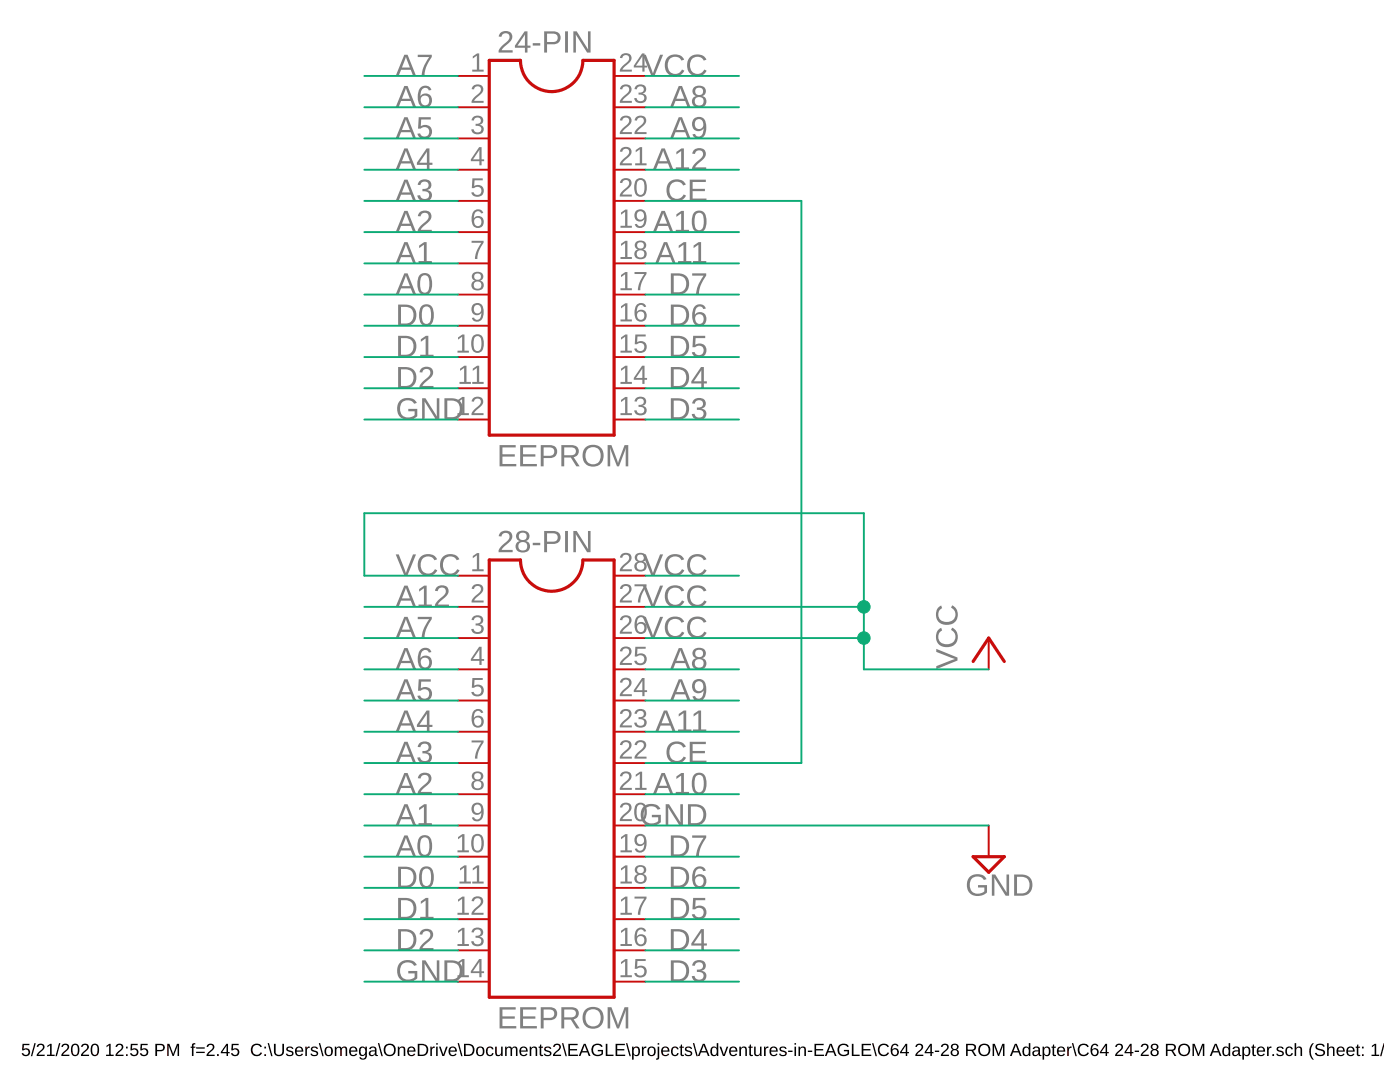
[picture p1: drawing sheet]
<?xml version="1.0" encoding="utf-8"?>
<!DOCTYPE eagle SYSTEM "eagle.dtd">
<eagle version="9.6.1">
<drawing>
<settings>
<setting alwaysvectorfont="no"/>
<setting verticaltext="up"/>
</settings>
<grid distance="0.1" unitdist="inch" unit="inch" style="lines" multiple="1" display="no" altdistance="0.01" altunitdist="inch" altunit="inch"/>
<schematic xreflabel="%F%N/%S.%C%R" xrefpart="/%S.%C%R">
<libraries>
<library name="ic-package">
<symbols>
<symbol name="DIL24">
<wire x1="-5.08" y1="16.51" x2="-5.08" y2="-13.97" width="0.254" layer="94"/>
<wire x1="-5.08" y1="-13.97" x2="5.08" y2="-13.97" width="0.254" layer="94"/>
<wire x1="5.08" y1="-13.97" x2="5.08" y2="16.51" width="0.254" layer="94"/>
<wire x1="5.08" y1="16.51" x2="2.54" y2="16.51" width="0.254" layer="94"/>
<wire x1="-5.08" y1="16.51" x2="-2.54" y2="16.51" width="0.254" layer="94"/>
<wire x1="-2.54" y1="16.51" x2="2.54" y2="16.51" width="0.254" layer="94" curve="180"/>
<text x="-4.445" y="17.145" size="1.778" layer="95">&gt;NAME</text>
<text x="-4.445" y="-16.51" size="1.778" layer="96">&gt;VALUE</text>
<pin name="1" x="-7.62" y="15.24" visible="pad" length="short" direction="pas"/>
<pin name="2" x="-7.62" y="12.7" visible="pad" length="short" direction="pas"/>
<pin name="3" x="-7.62" y="10.16" visible="pad" length="short" direction="pas"/>
<pin name="4" x="-7.62" y="7.62" visible="pad" length="short" direction="pas"/>
<pin name="5" x="-7.62" y="5.08" visible="pad" length="short" direction="pas"/>
<pin name="6" x="-7.62" y="2.54" visible="pad" length="short" direction="pas"/>
<pin name="7" x="-7.62" y="0" visible="pad" length="short" direction="pas"/>
<pin name="8" x="-7.62" y="-2.54" visible="pad" length="short" direction="pas"/>
<pin name="9" x="-7.62" y="-5.08" visible="pad" length="short" direction="pas"/>
<pin name="10" x="-7.62" y="-7.62" visible="pad" length="short" direction="pas"/>
<pin name="11" x="-7.62" y="-10.16" visible="pad" length="short" direction="pas"/>
<pin name="12" x="-7.62" y="-12.7" visible="pad" length="short" direction="pas"/>
<pin name="13" x="7.62" y="-12.7" visible="pad" length="short" direction="pas" rot="R180"/>
<pin name="14" x="7.62" y="-10.16" visible="pad" length="short" direction="pas" rot="R180"/>
<pin name="15" x="7.62" y="-7.62" visible="pad" length="short" direction="pas" rot="R180"/>
<pin name="16" x="7.62" y="-5.08" visible="pad" length="short" direction="pas" rot="R180"/>
<pin name="17" x="7.62" y="-2.54" visible="pad" length="short" direction="pas" rot="R180"/>
<pin name="18" x="7.62" y="0" visible="pad" length="short" direction="pas" rot="R180"/>
<pin name="19" x="7.62" y="2.54" visible="pad" length="short" direction="pas" rot="R180"/>
<pin name="20" x="7.62" y="5.08" visible="pad" length="short" direction="pas" rot="R180"/>
<pin name="21" x="7.62" y="7.62" visible="pad" length="short" direction="pas" rot="R180"/>
<pin name="22" x="7.62" y="10.16" visible="pad" length="short" direction="pas" rot="R180"/>
<pin name="23" x="7.62" y="12.7" visible="pad" length="short" direction="pas" rot="R180"/>
<pin name="24" x="7.62" y="15.24" visible="pad" length="short" direction="pas" rot="R180"/>
</symbol>
<symbol name="DIL28">
<wire x1="-5.08" y1="16.51" x2="-5.08" y2="-19.05" width="0.254" layer="94"/>
<wire x1="-5.08" y1="-19.05" x2="5.08" y2="-19.05" width="0.254" layer="94"/>
<wire x1="5.08" y1="-19.05" x2="5.08" y2="16.51" width="0.254" layer="94"/>
<wire x1="5.08" y1="16.51" x2="2.54" y2="16.51" width="0.254" layer="94"/>
<wire x1="-5.08" y1="16.51" x2="-2.54" y2="16.51" width="0.254" layer="94"/>
<wire x1="-2.54" y1="16.51" x2="2.54" y2="16.51" width="0.254" layer="94" curve="180"/>
<text x="-4.445" y="17.145" size="1.778" layer="95">&gt;NAME</text>
<text x="-4.445" y="-21.59" size="1.778" layer="96">&gt;VALUE</text>
<pin name="1" x="-7.62" y="15.24" visible="pad" length="short" direction="pas"/>
<pin name="2" x="-7.62" y="12.7" visible="pad" length="short" direction="pas"/>
<pin name="3" x="-7.62" y="10.16" visible="pad" length="short" direction="pas"/>
<pin name="4" x="-7.62" y="7.62" visible="pad" length="short" direction="pas"/>
<pin name="5" x="-7.62" y="5.08" visible="pad" length="short" direction="pas"/>
<pin name="6" x="-7.62" y="2.54" visible="pad" length="short" direction="pas"/>
<pin name="7" x="-7.62" y="0" visible="pad" length="short" direction="pas"/>
<pin name="8" x="-7.62" y="-2.54" visible="pad" length="short" direction="pas"/>
<pin name="9" x="-7.62" y="-5.08" visible="pad" length="short" direction="pas"/>
<pin name="10" x="-7.62" y="-7.62" visible="pad" length="short" direction="pas"/>
<pin name="11" x="-7.62" y="-10.16" visible="pad" length="short" direction="pas"/>
<pin name="12" x="-7.62" y="-12.7" visible="pad" length="short" direction="pas"/>
<pin name="13" x="-7.62" y="-15.24" visible="pad" length="short" direction="pas"/>
<pin name="14" x="-7.62" y="-17.78" visible="pad" length="short" direction="pas"/>
<pin name="15" x="7.62" y="-17.78" visible="pad" length="short" direction="pas" rot="R180"/>
<pin name="16" x="7.62" y="-15.24" visible="pad" length="short" direction="pas" rot="R180"/>
<pin name="17" x="7.62" y="-12.7" visible="pad" length="short" direction="pas" rot="R180"/>
<pin name="18" x="7.62" y="-10.16" visible="pad" length="short" direction="pas" rot="R180"/>
<pin name="19" x="7.62" y="-7.62" visible="pad" length="short" direction="pas" rot="R180"/>
<pin name="20" x="7.62" y="-5.08" visible="pad" length="short" direction="pas" rot="R180"/>
<pin name="21" x="7.62" y="-2.54" visible="pad" length="short" direction="pas" rot="R180"/>
<pin name="22" x="7.62" y="0" visible="pad" length="short" direction="pas" rot="R180"/>
<pin name="23" x="7.62" y="2.54" visible="pad" length="short" direction="pas" rot="R180"/>
<pin name="24" x="7.62" y="5.08" visible="pad" length="short" direction="pas" rot="R180"/>
<pin name="25" x="7.62" y="7.62" visible="pad" length="short" direction="pas" rot="R180"/>
<pin name="26" x="7.62" y="10.16" visible="pad" length="short" direction="pas" rot="R180"/>
<pin name="27" x="7.62" y="12.7" visible="pad" length="short" direction="pas" rot="R180"/>
<pin name="28" x="7.62" y="15.24" visible="pad" length="short" direction="pas" rot="R180"/>
</symbol>
</symbols>
<devicesets>
<deviceset name="DIL24" prefix="IC" uservalue="yes">
<gates>
<gate name="G$1" symbol="DIL24" x="0" y="0"/>
</gates>
<devices>
<device name="-3" package="DIL24-3">
<connects>
<connect gate="G$1" pin="1" pad="1"/>
<connect gate="G$1" pin="10" pad="10"/>
<connect gate="G$1" pin="11" pad="11"/>
<connect gate="G$1" pin="12" pad="12"/>
<connect gate="G$1" pin="13" pad="13"/>
<connect gate="G$1" pin="14" pad="14"/>
<connect gate="G$1" pin="15" pad="15"/>
<connect gate="G$1" pin="16" pad="16"/>
<connect gate="G$1" pin="17" pad="17"/>
<connect gate="G$1" pin="18" pad="18"/>
<connect gate="G$1" pin="19" pad="19"/>
<connect gate="G$1" pin="2" pad="2"/>
<connect gate="G$1" pin="20" pad="20"/>
<connect gate="G$1" pin="21" pad="21"/>
<connect gate="G$1" pin="22" pad="22"/>
<connect gate="G$1" pin="23" pad="23"/>
<connect gate="G$1" pin="24" pad="24"/>
<connect gate="G$1" pin="3" pad="3"/>
<connect gate="G$1" pin="4" pad="4"/>
<connect gate="G$1" pin="5" pad="5"/>
<connect gate="G$1" pin="6" pad="6"/>
<connect gate="G$1" pin="7" pad="7"/>
<connect gate="G$1" pin="8" pad="8"/>
<connect gate="G$1" pin="9" pad="9"/>
</connects>
<package3dinstances>
<package3dinstance package3d_urn="urn:adsk.eagle:package:3299/3"/>
</package3dinstances>
<technologies>
<technology name="">
<attribute name="POPULARITY" value="0" constant="no"/>
</technology>
</technologies>
</device>
<device name="-4" package="DIL24-4">
<connects>
<connect gate="G$1" pin="1" pad="1"/>
<connect gate="G$1" pin="10" pad="10"/>
<connect gate="G$1" pin="11" pad="11"/>
<connect gate="G$1" pin="12" pad="12"/>
<connect gate="G$1" pin="13" pad="13"/>
<connect gate="G$1" pin="14" pad="14"/>
<connect gate="G$1" pin="15" pad="15"/>
<connect gate="G$1" pin="16" pad="16"/>
<connect gate="G$1" pin="17" pad="17"/>
<connect gate="G$1" pin="18" pad="18"/>
<connect gate="G$1" pin="19" pad="19"/>
<connect gate="G$1" pin="2" pad="2"/>
<connect gate="G$1" pin="20" pad="20"/>
<connect gate="G$1" pin="21" pad="21"/>
<connect gate="G$1" pin="22" pad="22"/>
<connect gate="G$1" pin="23" pad="23"/>
<connect gate="G$1" pin="24" pad="24"/>
<connect gate="G$1" pin="3" pad="3"/>
<connect gate="G$1" pin="4" pad="4"/>
<connect gate="G$1" pin="5" pad="5"/>
<connect gate="G$1" pin="6" pad="6"/>
<connect gate="G$1" pin="7" pad="7"/>
<connect gate="G$1" pin="8" pad="8"/>
<connect gate="G$1" pin="9" pad="9"/>
</connects>
<package3dinstances>
<package3dinstance package3d_urn="urn:adsk.eagle:package:14447/2"/>
</package3dinstances>
<technologies>
<technology name="">
<attribute name="POPULARITY" value="0" constant="no"/>
</technology>
</technologies>
</device>
<device name="-6" package="DIL24-6">
<connects>
<connect gate="G$1" pin="1" pad="1"/>
<connect gate="G$1" pin="10" pad="10"/>
<connect gate="G$1" pin="11" pad="11"/>
<connect gate="G$1" pin="12" pad="12"/>
<connect gate="G$1" pin="13" pad="13"/>
<connect gate="G$1" pin="14" pad="14"/>
<connect gate="G$1" pin="15" pad="15"/>
<connect gate="G$1" pin="16" pad="16"/>
<connect gate="G$1" pin="17" pad="17"/>
<connect gate="G$1" pin="18" pad="18"/>
<connect gate="G$1" pin="19" pad="19"/>
<connect gate="G$1" pin="2" pad="2"/>
<connect gate="G$1" pin="20" pad="20"/>
<connect gate="G$1" pin="21" pad="21"/>
<connect gate="G$1" pin="22" pad="22"/>
<connect gate="G$1" pin="23" pad="23"/>
<connect gate="G$1" pin="24" pad="24"/>
<connect gate="G$1" pin="3" pad="3"/>
<connect gate="G$1" pin="4" pad="4"/>
<connect gate="G$1" pin="5" pad="5"/>
<connect gate="G$1" pin="6" pad="6"/>
<connect gate="G$1" pin="7" pad="7"/>
<connect gate="G$1" pin="8" pad="8"/>
<connect gate="G$1" pin="9" pad="9"/>
</connects>
<package3dinstances>
<package3dinstance package3d_urn="urn:adsk.eagle:package:1009/2"/>
</package3dinstances>
<technologies>
<technology name="">
<attribute name="POPULARITY" value="0" constant="no"/>
</technology>
</technologies>
</device>
<device name="-9" package="DIL24-9">
<connects>
<connect gate="G$1" pin="1" pad="1"/>
<connect gate="G$1" pin="10" pad="10"/>
<connect gate="G$1" pin="11" pad="11"/>
<connect gate="G$1" pin="12" pad="12"/>
<connect gate="G$1" pin="13" pad="13"/>
<connect gate="G$1" pin="14" pad="14"/>
<connect gate="G$1" pin="15" pad="15"/>
<connect gate="G$1" pin="16" pad="16"/>
<connect gate="G$1" pin="17" pad="17"/>
<connect gate="G$1" pin="18" pad="18"/>
<connect gate="G$1" pin="19" pad="19"/>
<connect gate="G$1" pin="2" pad="2"/>
<connect gate="G$1" pin="20" pad="20"/>
<connect gate="G$1" pin="21" pad="21"/>
<connect gate="G$1" pin="22" pad="22"/>
<connect gate="G$1" pin="23" pad="23"/>
<connect gate="G$1" pin="24" pad="24"/>
<connect gate="G$1" pin="3" pad="3"/>
<connect gate="G$1" pin="4" pad="4"/>
<connect gate="G$1" pin="5" pad="5"/>
<connect gate="G$1" pin="6" pad="6"/>
<connect gate="G$1" pin="7" pad="7"/>
<connect gate="G$1" pin="8" pad="8"/>
<connect gate="G$1" pin="9" pad="9"/>
</connects>
<package3dinstances>
<package3dinstance package3d_urn="urn:adsk.eagle:package:14450/2"/>
</package3dinstances>
<technologies>
<technology name="">
<attribute name="POPULARITY" value="0" constant="no"/>
</technology>
</technologies>
</device>
</devices>
</deviceset>
<deviceset name="DIL28" prefix="IC" uservalue="yes">
<gates>
<gate name="G$1" symbol="DIL28" x="0" y="0"/>
</gates>
<devices>
<device name="" package="DIL28-6">
<connects>
<connect gate="G$1" pin="1" pad="1"/>
<connect gate="G$1" pin="10" pad="10"/>
<connect gate="G$1" pin="11" pad="11"/>
<connect gate="G$1" pin="12" pad="12"/>
<connect gate="G$1" pin="13" pad="13"/>
<connect gate="G$1" pin="14" pad="14"/>
<connect gate="G$1" pin="15" pad="15"/>
<connect gate="G$1" pin="16" pad="16"/>
<connect gate="G$1" pin="17" pad="17"/>
<connect gate="G$1" pin="18" pad="18"/>
<connect gate="G$1" pin="19" pad="19"/>
<connect gate="G$1" pin="2" pad="2"/>
<connect gate="G$1" pin="20" pad="20"/>
<connect gate="G$1" pin="21" pad="21"/>
<connect gate="G$1" pin="22" pad="22"/>
<connect gate="G$1" pin="23" pad="23"/>
<connect gate="G$1" pin="24" pad="24"/>
<connect gate="G$1" pin="25" pad="25"/>
<connect gate="G$1" pin="26" pad="26"/>
<connect gate="G$1" pin="27" pad="27"/>
<connect gate="G$1" pin="28" pad="28"/>
<connect gate="G$1" pin="3" pad="3"/>
<connect gate="G$1" pin="4" pad="4"/>
<connect gate="G$1" pin="5" pad="5"/>
<connect gate="G$1" pin="6" pad="6"/>
<connect gate="G$1" pin="7" pad="7"/>
<connect gate="G$1" pin="8" pad="8"/>
<connect gate="G$1" pin="9" pad="9"/>
</connects>
<package3dinstances>
<package3dinstance package3d_urn="urn:adsk.eagle:package:826/2"/>
</package3dinstances>
<technologies>
<technology name="">
<attribute name="POPULARITY" value="0" constant="no"/>
</technology>
</technologies>
</device>
<device name="-3" package="DIL28-3">
<connects>
<connect gate="G$1" pin="1" pad="1"/>
<connect gate="G$1" pin="10" pad="10"/>
<connect gate="G$1" pin="11" pad="11"/>
<connect gate="G$1" pin="12" pad="12"/>
<connect gate="G$1" pin="13" pad="13"/>
<connect gate="G$1" pin="14" pad="14"/>
<connect gate="G$1" pin="15" pad="15"/>
<connect gate="G$1" pin="16" pad="16"/>
<connect gate="G$1" pin="17" pad="17"/>
<connect gate="G$1" pin="18" pad="18"/>
<connect gate="G$1" pin="19" pad="19"/>
<connect gate="G$1" pin="2" pad="2"/>
<connect gate="G$1" pin="20" pad="20"/>
<connect gate="G$1" pin="21" pad="21"/>
<connect gate="G$1" pin="22" pad="22"/>
<connect gate="G$1" pin="23" pad="23"/>
<connect gate="G$1" pin="24" pad="24"/>
<connect gate="G$1" pin="25" pad="25"/>
<connect gate="G$1" pin="26" pad="26"/>
<connect gate="G$1" pin="27" pad="27"/>
<connect gate="G$1" pin="28" pad="28"/>
<connect gate="G$1" pin="3" pad="3"/>
<connect gate="G$1" pin="4" pad="4"/>
<connect gate="G$1" pin="5" pad="5"/>
<connect gate="G$1" pin="6" pad="6"/>
<connect gate="G$1" pin="7" pad="7"/>
<connect gate="G$1" pin="8" pad="8"/>
<connect gate="G$1" pin="9" pad="9"/>
</connects>
<package3dinstances>
<package3dinstance package3d_urn="urn:adsk.eagle:package:827/2"/>
</package3dinstances>
<technologies>
<technology name="">
<attribute name="POPULARITY" value="8" constant="no"/>
</technology>
</technologies>
</device>
<device name="-4" package="DIL28-4">
<connects>
<connect gate="G$1" pin="1" pad="1"/>
<connect gate="G$1" pin="10" pad="10"/>
<connect gate="G$1" pin="11" pad="11"/>
<connect gate="G$1" pin="12" pad="12"/>
<connect gate="G$1" pin="13" pad="13"/>
<connect gate="G$1" pin="14" pad="14"/>
<connect gate="G$1" pin="15" pad="15"/>
<connect gate="G$1" pin="16" pad="16"/>
<connect gate="G$1" pin="17" pad="17"/>
<connect gate="G$1" pin="18" pad="18"/>
<connect gate="G$1" pin="19" pad="19"/>
<connect gate="G$1" pin="2" pad="2"/>
<connect gate="G$1" pin="20" pad="20"/>
<connect gate="G$1" pin="21" pad="21"/>
<connect gate="G$1" pin="22" pad="22"/>
<connect gate="G$1" pin="23" pad="23"/>
<connect gate="G$1" pin="24" pad="24"/>
<connect gate="G$1" pin="25" pad="25"/>
<connect gate="G$1" pin="26" pad="26"/>
<connect gate="G$1" pin="27" pad="27"/>
<connect gate="G$1" pin="28" pad="28"/>
<connect gate="G$1" pin="3" pad="3"/>
<connect gate="G$1" pin="4" pad="4"/>
<connect gate="G$1" pin="5" pad="5"/>
<connect gate="G$1" pin="6" pad="6"/>
<connect gate="G$1" pin="7" pad="7"/>
<connect gate="G$1" pin="8" pad="8"/>
<connect gate="G$1" pin="9" pad="9"/>
</connects>
<package3dinstances>
<package3dinstance package3d_urn="urn:adsk.eagle:package:18077/2"/>
</package3dinstances>
<technologies>
<technology name="">
<attribute name="POPULARITY" value="1" constant="no"/>
</technology>
</technologies>
</device>
</devices>
</deviceset>
</devicesets>
</library>
<library name="supply2">
<symbols>
<symbol name="GND">
<wire x1="-1.27" y1="0" x2="1.27" y2="0" width="0.254" layer="94"/>
<wire x1="1.27" y1="0" x2="0" y2="-1.27" width="0.254" layer="94"/>
<wire x1="0" y1="-1.27" x2="-1.27" y2="0" width="0.254" layer="94"/>
<text x="-1.905" y="-3.175" size="1.778" layer="96">&gt;VALUE</text>
<pin name="GND" x="0" y="2.54" visible="off" length="short" direction="sup" rot="R270"/>
</symbol>
</symbols>
<devicesets>
<deviceset name="GND" prefix="SUPPLY">
<gates>
<gate name="GND" symbol="GND" x="0" y="0"/>
</gates>
<devices>
<device name="">
<technologies>
<technology name=""/>
</technologies>
</device>
</devices>
</deviceset>
</devicesets>
</library>
<library name="supply1">
<symbols>
<symbol name="VCC">
<wire x1="1.27" y1="-1.905" x2="0" y2="0" width="0.254" layer="94"/>
<wire x1="0" y1="0" x2="-1.27" y2="-1.905" width="0.254" layer="94"/>
<text x="-2.54" y="-2.54" size="1.778" layer="96" rot="R90">&gt;VALUE</text>
<pin name="VCC" x="0" y="-2.54" visible="off" length="short" direction="sup" rot="R90"/>
</symbol>
</symbols>
<devicesets>
<deviceset name="VCC" prefix="P+">
<gates>
<gate name="VCC" symbol="VCC" x="0" y="0"/>
</gates>
<devices>
<device name="">
<technologies>
<technology name=""/>
</technologies>
</device>
</devices>
</deviceset>
</devicesets>
</library>
</libraries>
<attributes>
</attributes>
<variantdefs>
</variantdefs>
<classes>
<class number="0" name="default" width="0" drill="0">
</class>
</classes>
<parts>
<part name="24-PIN" library="ic-package" deviceset="DIL24" device="-4" package3d_urn="urn:adsk.eagle:package:14447/2" value="EEPROM"/>
<part name="28-PIN" library="ic-package" deviceset="DIL28" device="-4" package3d_urn="urn:adsk.eagle:package:18077/2" value="EEPROM"/>
<part name="SUPPLY1" library="supply2" deviceset="GND" device=""/>
<part name="P+1" library="supply1" deviceset="VCC" device=""/>
</parts>
<sheets>
<sheet>
<plain>
</plain>
<instances>
<instance part="24-PIN" gate="G$1" x="40.64" y="48.26" smashed="yes">
<attribute name="NAME" x="36.195" y="65.405" size="1.778" layer="95"/>
<attribute name="VALUE" x="36.195" y="31.75" size="1.778" layer="96"/>
</instance>
<instance part="28-PIN" gate="G$1" x="40.64" y="7.62" smashed="yes">
<attribute name="NAME" x="36.195" y="24.765" size="1.778" layer="95"/>
<attribute name="VALUE" x="36.195" y="-13.97" size="1.778" layer="96"/>
</instance>
<instance part="SUPPLY1" gate="GND" x="76.2" y="0" smashed="yes">
<attribute name="VALUE" x="74.295" y="-3.175" size="1.778" layer="96"/>
</instance>
<instance part="P+1" gate="VCC" x="76.2" y="17.78" smashed="yes">
<attribute name="VALUE" x="73.66" y="15.24" size="1.778" layer="96" rot="R90"/>
</instance>
</instances>
<busses>
</busses>
<nets>
<net name="A7" class="0">
<segment>
<pinref part="24-PIN" gate="G$1" pin="1"/>
<wire x1="33.02" y1="63.5" x2="25.4" y2="63.5" width="0.1524" layer="91"/>
<label x="27.94" y="63.5" size="1.778" layer="95"/>
</segment>
<segment>
<pinref part="28-PIN" gate="G$1" pin="3"/>
<wire x1="33.02" y1="17.78" x2="25.4" y2="17.78" width="0.1524" layer="91"/>
<label x="27.94" y="17.78" size="1.778" layer="95"/>
</segment>
</net>
<net name="A6" class="0">
<segment>
<pinref part="24-PIN" gate="G$1" pin="2"/>
<wire x1="33.02" y1="60.96" x2="25.4" y2="60.96" width="0.1524" layer="91"/>
<label x="27.94" y="60.96" size="1.778" layer="95"/>
</segment>
<segment>
<pinref part="28-PIN" gate="G$1" pin="4"/>
<wire x1="33.02" y1="15.24" x2="25.4" y2="15.24" width="0.1524" layer="91"/>
<label x="27.94" y="15.24" size="1.778" layer="95"/>
</segment>
</net>
<net name="A5" class="0">
<segment>
<pinref part="24-PIN" gate="G$1" pin="3"/>
<wire x1="33.02" y1="58.42" x2="25.4" y2="58.42" width="0.1524" layer="91"/>
<label x="27.94" y="58.42" size="1.778" layer="95"/>
</segment>
<segment>
<pinref part="28-PIN" gate="G$1" pin="5"/>
<wire x1="33.02" y1="12.7" x2="25.4" y2="12.7" width="0.1524" layer="91"/>
<label x="27.94" y="12.7" size="1.778" layer="95"/>
</segment>
</net>
<net name="A4" class="0">
<segment>
<pinref part="24-PIN" gate="G$1" pin="4"/>
<wire x1="33.02" y1="55.88" x2="25.4" y2="55.88" width="0.1524" layer="91"/>
<label x="27.94" y="55.88" size="1.778" layer="95"/>
</segment>
<segment>
<pinref part="28-PIN" gate="G$1" pin="6"/>
<wire x1="33.02" y1="10.16" x2="25.4" y2="10.16" width="0.1524" layer="91"/>
<label x="27.94" y="10.16" size="1.778" layer="95"/>
</segment>
</net>
<net name="A3" class="0">
<segment>
<pinref part="24-PIN" gate="G$1" pin="5"/>
<wire x1="33.02" y1="53.34" x2="25.4" y2="53.34" width="0.1524" layer="91"/>
<label x="27.94" y="53.34" size="1.778" layer="95"/>
</segment>
<segment>
<pinref part="28-PIN" gate="G$1" pin="7"/>
<wire x1="33.02" y1="7.62" x2="25.4" y2="7.62" width="0.1524" layer="91"/>
<label x="27.94" y="7.62" size="1.778" layer="95"/>
</segment>
</net>
<net name="A2" class="0">
<segment>
<pinref part="24-PIN" gate="G$1" pin="6"/>
<wire x1="33.02" y1="50.8" x2="25.4" y2="50.8" width="0.1524" layer="91"/>
<label x="27.94" y="50.8" size="1.778" layer="95"/>
</segment>
<segment>
<pinref part="28-PIN" gate="G$1" pin="8"/>
<wire x1="33.02" y1="5.08" x2="25.4" y2="5.08" width="0.1524" layer="91"/>
<label x="27.94" y="5.08" size="1.778" layer="95"/>
</segment>
</net>
<net name="A1" class="0">
<segment>
<pinref part="24-PIN" gate="G$1" pin="7"/>
<wire x1="33.02" y1="48.26" x2="25.4" y2="48.26" width="0.1524" layer="91"/>
<label x="27.94" y="48.26" size="1.778" layer="95"/>
</segment>
<segment>
<pinref part="28-PIN" gate="G$1" pin="9"/>
<wire x1="33.02" y1="2.54" x2="25.4" y2="2.54" width="0.1524" layer="91"/>
<label x="27.94" y="2.54" size="1.778" layer="95"/>
</segment>
</net>
<net name="A0" class="0">
<segment>
<pinref part="24-PIN" gate="G$1" pin="8"/>
<wire x1="33.02" y1="45.72" x2="25.4" y2="45.72" width="0.1524" layer="91"/>
<label x="27.94" y="45.72" size="1.778" layer="95"/>
</segment>
<segment>
<pinref part="28-PIN" gate="G$1" pin="10"/>
<wire x1="33.02" y1="0" x2="25.4" y2="0" width="0.1524" layer="91"/>
<label x="27.94" y="0" size="1.778" layer="95"/>
</segment>
</net>
<net name="D0" class="0">
<segment>
<pinref part="24-PIN" gate="G$1" pin="9"/>
<wire x1="33.02" y1="43.18" x2="25.4" y2="43.18" width="0.1524" layer="91"/>
<label x="27.94" y="43.18" size="1.778" layer="95"/>
</segment>
<segment>
<pinref part="28-PIN" gate="G$1" pin="11"/>
<wire x1="33.02" y1="-2.54" x2="25.4" y2="-2.54" width="0.1524" layer="91"/>
<label x="27.94" y="-2.54" size="1.778" layer="95"/>
</segment>
</net>
<net name="D1" class="0">
<segment>
<pinref part="24-PIN" gate="G$1" pin="10"/>
<wire x1="33.02" y1="40.64" x2="25.4" y2="40.64" width="0.1524" layer="91"/>
<label x="27.94" y="40.64" size="1.778" layer="95"/>
</segment>
<segment>
<pinref part="28-PIN" gate="G$1" pin="12"/>
<wire x1="33.02" y1="-5.08" x2="25.4" y2="-5.08" width="0.1524" layer="91"/>
<label x="27.94" y="-5.08" size="1.778" layer="95"/>
</segment>
</net>
<net name="D2" class="0">
<segment>
<pinref part="24-PIN" gate="G$1" pin="11"/>
<wire x1="33.02" y1="38.1" x2="25.4" y2="38.1" width="0.1524" layer="91"/>
<label x="27.94" y="38.1" size="1.778" layer="95"/>
</segment>
<segment>
<pinref part="28-PIN" gate="G$1" pin="13"/>
<wire x1="33.02" y1="-7.62" x2="25.4" y2="-7.62" width="0.1524" layer="91"/>
<label x="27.94" y="-7.62" size="1.778" layer="95"/>
</segment>
</net>
<net name="GND" class="0">
<segment>
<pinref part="24-PIN" gate="G$1" pin="12"/>
<wire x1="33.02" y1="35.56" x2="25.4" y2="35.56" width="0.1524" layer="91"/>
<label x="27.94" y="35.56" size="1.778" layer="95"/>
</segment>
<segment>
<pinref part="28-PIN" gate="G$1" pin="14"/>
<wire x1="33.02" y1="-10.16" x2="25.4" y2="-10.16" width="0.1524" layer="91"/>
<label x="27.94" y="-10.16" size="1.778" layer="95"/>
</segment>
<segment>
<pinref part="28-PIN" gate="G$1" pin="20"/>
<label x="53.34" y="2.54" size="1.778" layer="95" align="bottom-right"/>
<pinref part="SUPPLY1" gate="GND" pin="GND"/>
<wire x1="48.26" y1="2.54" x2="76.2" y2="2.54" width="0.1524" layer="91"/>
</segment>
</net>
<net name="D3" class="0">
<segment>
<pinref part="24-PIN" gate="G$1" pin="13"/>
<wire x1="48.26" y1="35.56" x2="55.88" y2="35.56" width="0.1524" layer="91"/>
<label x="53.34" y="35.56" size="1.778" layer="95" align="bottom-right"/>
</segment>
<segment>
<pinref part="28-PIN" gate="G$1" pin="15"/>
<wire x1="48.26" y1="-10.16" x2="55.88" y2="-10.16" width="0.1524" layer="91"/>
<label x="53.34" y="-10.16" size="1.778" layer="95" align="bottom-right"/>
</segment>
</net>
<net name="D4" class="0">
<segment>
<pinref part="24-PIN" gate="G$1" pin="14"/>
<wire x1="48.26" y1="38.1" x2="55.88" y2="38.1" width="0.1524" layer="91"/>
<label x="53.34" y="38.1" size="1.778" layer="95" align="bottom-right"/>
</segment>
<segment>
<pinref part="28-PIN" gate="G$1" pin="16"/>
<wire x1="48.26" y1="-7.62" x2="55.88" y2="-7.62" width="0.1524" layer="91"/>
<label x="53.34" y="-7.62" size="1.778" layer="95" align="bottom-right"/>
</segment>
</net>
<net name="D5" class="0">
<segment>
<pinref part="24-PIN" gate="G$1" pin="15"/>
<wire x1="48.26" y1="40.64" x2="55.88" y2="40.64" width="0.1524" layer="91"/>
<label x="53.34" y="40.64" size="1.778" layer="95" align="bottom-right"/>
</segment>
<segment>
<pinref part="28-PIN" gate="G$1" pin="17"/>
<wire x1="48.26" y1="-5.08" x2="55.88" y2="-5.08" width="0.1524" layer="91"/>
<label x="53.34" y="-5.08" size="1.778" layer="95" align="bottom-right"/>
</segment>
</net>
<net name="D6" class="0">
<segment>
<pinref part="24-PIN" gate="G$1" pin="16"/>
<wire x1="48.26" y1="43.18" x2="55.88" y2="43.18" width="0.1524" layer="91"/>
<label x="53.34" y="43.18" size="1.778" layer="95" align="bottom-right"/>
</segment>
<segment>
<pinref part="28-PIN" gate="G$1" pin="18"/>
<wire x1="48.26" y1="-2.54" x2="55.88" y2="-2.54" width="0.1524" layer="91"/>
<label x="53.34" y="-2.54" size="1.778" layer="95" align="bottom-right"/>
</segment>
</net>
<net name="D7" class="0">
<segment>
<pinref part="24-PIN" gate="G$1" pin="17"/>
<wire x1="48.26" y1="45.72" x2="55.88" y2="45.72" width="0.1524" layer="91"/>
<label x="53.34" y="45.72" size="1.778" layer="95" align="bottom-right"/>
</segment>
<segment>
<pinref part="28-PIN" gate="G$1" pin="19"/>
<wire x1="48.26" y1="0" x2="55.88" y2="0" width="0.1524" layer="91"/>
<label x="53.34" y="0" size="1.778" layer="95" align="bottom-right"/>
</segment>
</net>
<net name="A11" class="0">
<segment>
<pinref part="24-PIN" gate="G$1" pin="18"/>
<wire x1="48.26" y1="48.26" x2="55.88" y2="48.26" width="0.1524" layer="91"/>
<label x="53.34" y="48.26" size="1.778" layer="95" align="bottom-right"/>
</segment>
<segment>
<pinref part="28-PIN" gate="G$1" pin="23"/>
<wire x1="48.26" y1="10.16" x2="55.88" y2="10.16" width="0.1524" layer="91"/>
<label x="53.34" y="10.16" size="1.778" layer="95" align="bottom-right"/>
</segment>
</net>
<net name="A10" class="0">
<segment>
<pinref part="24-PIN" gate="G$1" pin="19"/>
<wire x1="48.26" y1="50.8" x2="55.88" y2="50.8" width="0.1524" layer="91"/>
<label x="53.34" y="50.8" size="1.778" layer="95" align="bottom-right"/>
</segment>
<segment>
<pinref part="28-PIN" gate="G$1" pin="21"/>
<wire x1="48.26" y1="5.08" x2="55.88" y2="5.08" width="0.1524" layer="91"/>
<label x="53.34" y="5.08" size="1.778" layer="95" align="bottom-right"/>
</segment>
</net>
<net name="CE" class="0">
<segment>
<pinref part="24-PIN" gate="G$1" pin="20"/>
<wire x1="48.26" y1="53.34" x2="60.96" y2="53.34" width="0.1524" layer="91"/>
<label x="53.34" y="53.34" size="1.778" layer="95" align="bottom-right"/>
<pinref part="28-PIN" gate="G$1" pin="22"/>
<wire x1="48.26" y1="7.62" x2="60.96" y2="7.62" width="0.1524" layer="91"/>
<label x="53.34" y="7.62" size="1.778" layer="95" align="bottom-right"/>
<wire x1="60.96" y1="53.34" x2="60.96" y2="7.62" width="0.1524" layer="91"/>
</segment>
</net>
<net name="A12" class="0">
<segment>
<pinref part="24-PIN" gate="G$1" pin="21"/>
<wire x1="48.26" y1="55.88" x2="55.88" y2="55.88" width="0.1524" layer="91"/>
<label x="53.34" y="55.88" size="1.778" layer="95" align="bottom-right"/>
</segment>
<segment>
<pinref part="28-PIN" gate="G$1" pin="2"/>
<wire x1="33.02" y1="20.32" x2="25.4" y2="20.32" width="0.1524" layer="91"/>
<label x="27.94" y="20.32" size="1.778" layer="95"/>
</segment>
</net>
<net name="A9" class="0">
<segment>
<pinref part="24-PIN" gate="G$1" pin="22"/>
<wire x1="48.26" y1="58.42" x2="55.88" y2="58.42" width="0.1524" layer="91"/>
<label x="53.34" y="58.42" size="1.778" layer="95" align="bottom-right"/>
</segment>
<segment>
<pinref part="28-PIN" gate="G$1" pin="24"/>
<wire x1="48.26" y1="12.7" x2="55.88" y2="12.7" width="0.1524" layer="91"/>
<label x="53.34" y="12.7" size="1.778" layer="95" align="bottom-right"/>
</segment>
</net>
<net name="A8" class="0">
<segment>
<pinref part="24-PIN" gate="G$1" pin="23"/>
<wire x1="48.26" y1="60.96" x2="55.88" y2="60.96" width="0.1524" layer="91"/>
<label x="53.34" y="60.96" size="1.778" layer="95" align="bottom-right"/>
</segment>
<segment>
<pinref part="28-PIN" gate="G$1" pin="25"/>
<wire x1="48.26" y1="15.24" x2="55.88" y2="15.24" width="0.1524" layer="91"/>
<label x="53.34" y="15.24" size="1.778" layer="95" align="bottom-right"/>
</segment>
</net>
<net name="VCC" class="0">
<segment>
<pinref part="24-PIN" gate="G$1" pin="24"/>
<wire x1="48.26" y1="63.5" x2="55.88" y2="63.5" width="0.1524" layer="91"/>
<label x="53.34" y="63.5" size="1.778" layer="95" align="bottom-right"/>
</segment>
<segment>
<pinref part="28-PIN" gate="G$1" pin="28"/>
<wire x1="48.26" y1="22.86" x2="55.88" y2="22.86" width="0.1524" layer="91"/>
<label x="53.34" y="22.86" size="1.778" layer="95" align="bottom-right"/>
</segment>
<segment>
<pinref part="28-PIN" gate="G$1" pin="26"/>
<label x="53.34" y="17.78" size="1.778" layer="95" align="bottom-right"/>
<wire x1="48.26" y1="17.78" x2="66.04" y2="17.78" width="0.1524" layer="91"/>
<pinref part="P+1" gate="VCC" pin="VCC"/>
<wire x1="66.04" y1="17.78" x2="66.04" y2="15.24" width="0.1524" layer="91"/>
<wire x1="66.04" y1="15.24" x2="76.2" y2="15.24" width="0.1524" layer="91"/>
<pinref part="28-PIN" gate="G$1" pin="27"/>
<label x="53.34" y="20.32" size="1.778" layer="95" align="bottom-right"/>
<wire x1="48.26" y1="20.32" x2="66.04" y2="20.32" width="0.1524" layer="91"/>
<wire x1="66.04" y1="20.32" x2="66.04" y2="17.78" width="0.1524" layer="91"/>
<junction x="66.04" y="17.78"/>
<pinref part="28-PIN" gate="G$1" pin="1"/>
<wire x1="33.02" y1="22.86" x2="25.4" y2="22.86" width="0.1524" layer="91"/>
<label x="27.94" y="22.86" size="1.778" layer="95"/>
<wire x1="25.4" y1="22.86" x2="25.4" y2="27.94" width="0.1524" layer="91"/>
<wire x1="25.4" y1="27.94" x2="66.04" y2="27.94" width="0.1524" layer="91"/>
<wire x1="66.04" y1="27.94" x2="66.04" y2="20.32" width="0.1524" layer="91"/>
<junction x="66.04" y="20.32"/>
</segment>
</net>
</nets>
</sheet>
</sheets>
</schematic>
</drawing>
<compatibility>
<note version="8.2" severity="warning">
Since Version 8.2, EAGLE supports online libraries. The ids
of those online libraries will not be understood (or retained)
with this version.
</note>
<note version="8.3" severity="warning">
Since Version 8.3, EAGLE supports URNs for individual library
assets (packages, symbols, and devices). The URNs of those assets
will not be understood (or retained) with this version.
</note>
<note version="8.3" severity="warning">
Since Version 8.3, EAGLE supports the association of 3D packages
with devices in libraries, schematics, and board files. Those 3D
packages will not be understood (or retained) with this version.
</note>
<note version="9.0" severity="warning">
Since Version 9.0, EAGLE supports the align property for labels. 
Labels in schematic will not be understood with this version. Update EAGLE to the latest version 
for full support of labels. 
</note>
</compatibility>
</eagle>
